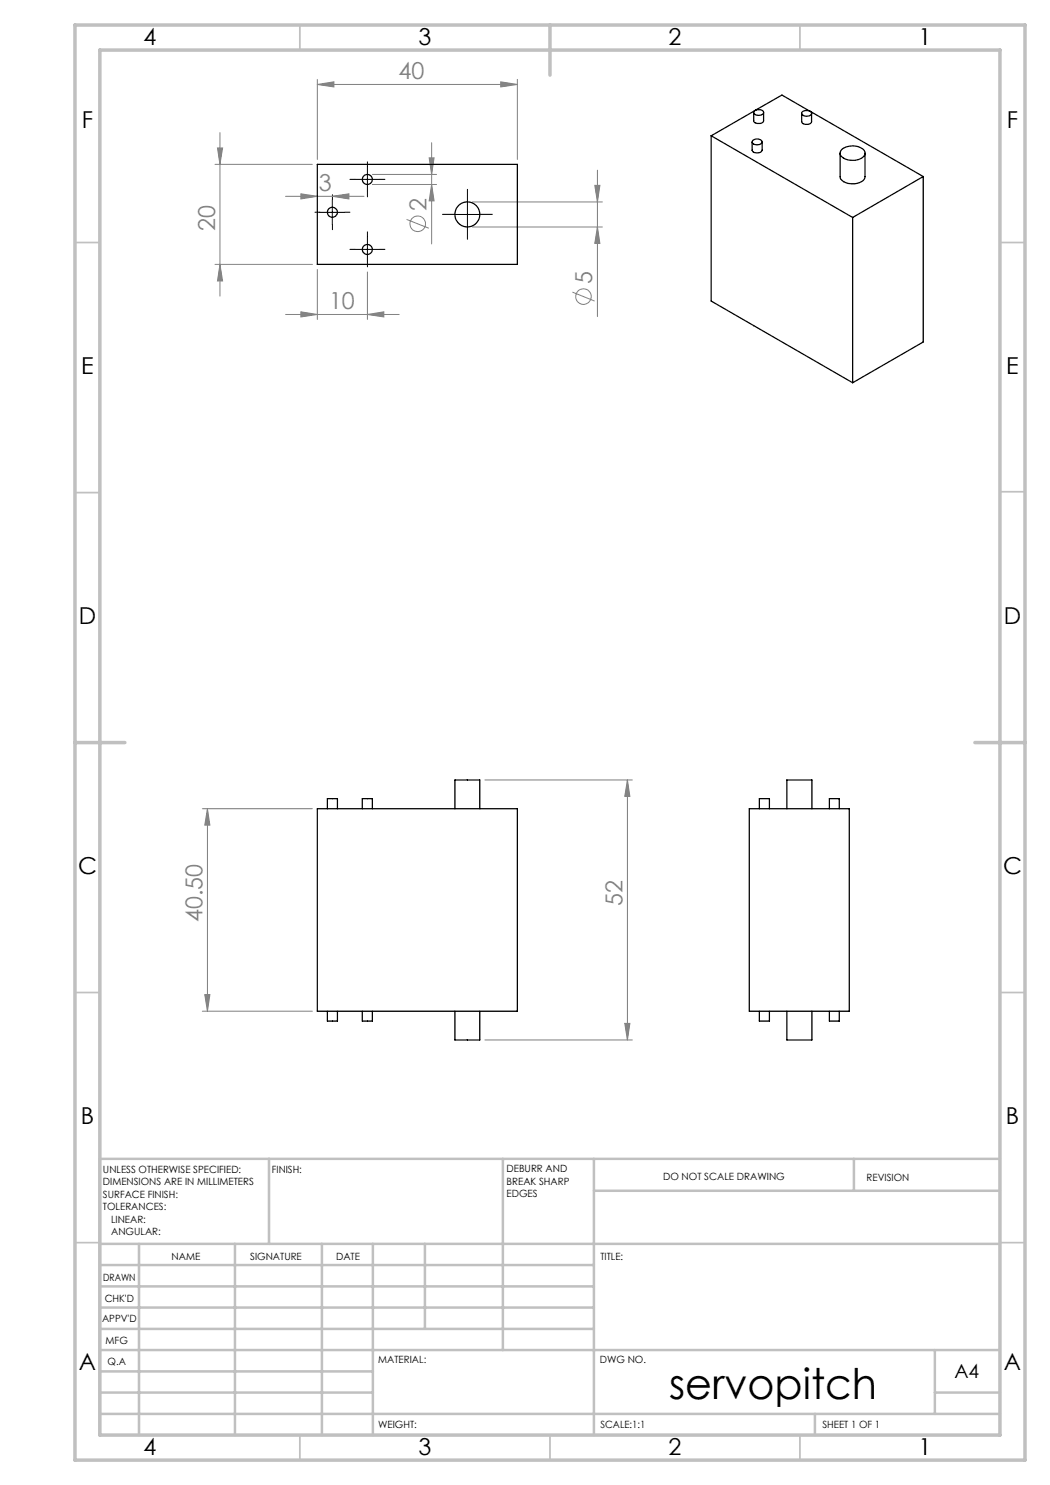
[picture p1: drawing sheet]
<svg xmlns="http://www.w3.org/2000/svg" width="210mm" height="297mm" viewBox="0 0 210 297" stroke-linecap="round" stroke-linejoin="round" font-family="sans-serif">
<g fill="none" stroke="#808080" stroke-width=".2">
<path d="M63.5 16.9l3.3-.5v1zM63.5 15.9v16M63.5 16.9h40M100.2 16.4l3.3 .5-3.3 .5zM103.5 15.9v16M43 32.9h19.5M43.5 29.6h1l-.5 3.3zM44 26.5v32.7M57.1 39.3h15.7M60.2 38.8l3.3 .5-3.3 .5zM66.5 39.3l3.3-.5v1zM74.5 34.9h12.8"/>
<path d="M74.5 36.9h12.8M85.8 31.6h1l-.5 3.3zM86.3 36.9l.5 3.3h-1zM86.3 28.5v20.3M119 37.1h1l-.5 3.3zM119.5 34v29.3M43 52.9h19.5M44 52.9l.5 3.3h-1zM63.5 53.9v10M73.5 54.4v9.5M81.3 43.9l4.5 1.7M94.5 40.4h26"/>
<path d="M94.5 45.4h26M114.5 58.4l4.4 1.8M119.5 45.4l.5 3.3h-1zM57.1 62.9h22.7M60.2 62.4l3.3 .5-3.3 .5zM73.5 62.9l3.3-.5v1zM97 156h29.5M125.5 156l.5 3.3h-1zM125.5 156v52M40.5 161.7h22M41.5 161.7l.5 3.3h-1zM41.5 161.7v40.5"/>
<path d="M41 198.9h1l-.5 3.3zM40.5 202.2h22M97 208h29.5M125 204.7h1l-.5 3.3z"/>
<circle cx="83.5" cy="44.8" r="1.56"/>
<circle cx="116.7" cy="59.3" r="1.55"/>
</g>
<g fill="none" stroke="#000" stroke-width=".2" stroke-dasharray="15.2 1.3 1.3 1.3">
<path d="M66.5 39.9v-1M71 35.9h-1M73.5 33.4v-1M73.5 38.4v1M76 35.9h1M64 42.4h-1M66.5 44.9v1M69 42.4h1M71 49.9h-1M73.5 47.4v-1M73.5 52.4v1M76 49.9h1"/>
<path d="M91 42.9h-2.5M93.5 40.4v-2.5M93.5 45.4v2.5M96 42.9h2.5"/>
</g>
<path d="M66.5 40v5M71 35.9h5M73.5 33.4v5M64 42.5h5M71 49.9h5M73.5 47.4v5M91 42.9h5M93.5 40.4v5" fill="none" stroke="#000" stroke-width=".2"/>
<g fill="none" stroke="#c0c0c0" stroke-width=".35">
<path d="M60 5v5M160 5v5M15 48.5h5M200 48.5h5M15 98.5h5M200 98.4h5M15 198.5h5M200 198.5h5M15 248.5h5M200 248.5h5M60 287v5M110 287v5"/>
<path d="M160 287v5"/>
</g>
<g fill="none" stroke="#c0c0c0" stroke-width=".5">
<path d="M53.8 231.8v17M100.6 231.8v38.2M118.8 231.8v55.2M118.8 238.2h81.2M170.8 231.8v6.4M200 231.8h-180v55.2M20 248.8h180M20 257.3h98.8M20 253h98.8M27.8 248.8v38.2M47 248.8v38.2M64.4 248.8v38.2"/>
<path d="M74.6 248.8v38.2M85 248.8v17M20 265.8h98.8M20 261.5h98.8M20 278.5h54.6M20 274.3h54.6M20 270h180M187 278.5h13M187 270v12.8M20 282.8h180M163 282.8v4.2"/>
</g>
<path d="M15 5h190v287h-190zM20 10h180v277h-180zM110 5v10M15 148.5h10M195 148.5h10" fill="none" stroke="#c0c0c0" stroke-width=".7"/>
<g fill="#808080">
<path d="M100.2 16.4l3.3 .5-3.3 .5zM63.5 16.9l3.3-.5v1z"/>
<path d="M60.2 38.8l3.3 .5-3.3 .5zM66.5 39.3l3.3-.5v1zM60.2 62.4l3.3 .5-3.3 .5zM73.5 62.9l3.3-.5v1z"/>
<path d="M41.5 161.7l.5 3.3h-1zM41 198.9h1l-.5 3.3zM125.5 156l.5 3.3h-1zM125 204.7h1l-.5 3.3zM43.5 29.6h1l-.5 3.3zM44 52.9l.5 3.3h-1zM119 37.1h1l-.5 3.3zM119.5 45.4l.5 3.3h-1zM85.8 31.6h1l-.5 3.3zM86.3 36.9l.5 3.3h-1z"/>
</g>
<g fill="none" stroke="#000" stroke-width=".25">
<path d="M63.5 32.9h40v20h-40zM142.2 27.2v33l28.3 16.3M142.2 27.2l28.3 16.3M142.2 27.2l14.2-8.2 28.2 16.3M150.4 28.4v1.6a1.17 1.17 0 0 0 2 0v-1.6M150.6 28.1a1.26 1.26 0 0 1 1.8 .2 1.08 1.08 0 0 1-1 .7 1.08 1.08 0 0 1-1-.7zM150.7 22.5v1.6a1.14 1.14 0 0 0 2 0v-1.6M150.8 22.3a1.32 1.32 0 0 1 1.9 .1 1.06 1.06 0 0 1-1.7 .5l-.2-.2zM160.3 22.7v1.6a1.14 1.14 0 0 0 2 0v-1.6M160.4 22.5a1.32 1.32 0 0 1 1.9 .1 1.08 1.08 0 0 1-1 .6 1.08 1.08 0 0 1-1-.6zM168 30.6v4.7a1.97 1.97 0 0 0 2.3 1.5 2.28 2.28 0 0 0 2.7-1.5v-4.7M168.3 30a3.4 3.4 0 0 1 4.6 .2 1.32 1.32 0 0 1-1.2 1.7 3.2 3.2 0 0 1-3.6-.9v-.6z"/>
<path d="M184.6 35.3l-14.1 8.2M184.6 35.3v33.1l-14.1 8.1M170.5 43.5v33M150.7 65.1v.1M63.5 161.7h40v40.5h-40zM65.5 161.7v-2h2v2M72.5 161.7v-2h2v2M91 161.7v-5.7h5v5.7M149.9 161.7h20v40.5h-20zM151.9 161.7v-2h2v2M157.4 161.7v-5.7h5v5.7M165.9 161.7v-2h2v2"/>
<path d="M65.5 202.2v2h2v-2M72.5 202.2v2h2v-2M91 202.2v5.8h5v-5.8M151.9 202.2v2h2v-2M157.4 202.2v5.8h5v-5.8M165.9 202.2v2h2v-2"/>
<circle cx="73.5" cy="35.9" r="1"/>
<circle cx="66.5" cy="42.5" r="1"/>
<circle cx="73.5" cy="49.9" r="1"/>
<circle cx="93.5" cy="42.9" r="2.51"/>
</g>
<text font-size="8.5" x="133.8" y="279.7">servopitch</text>
<g font-size="4.7">
<text x="28.7" y="9">4</text>
<text x="83.7" y="9">3</text>
<text x="133.7" y="9">2</text>
<text x="183.7" y="9">1</text>
<text x="16.4" y="25.5">F</text>
<text x="201.4" y="25.5">F</text>
<text x="16.2" y="74.7">E</text>
<text x="201.2" y="74.7">E</text>
<text x="15.8" y="124.7">D</text>
<text x="200.8" y="124.7">D</text>
<text x="15.6" y="174.7">C</text>
<text x="200.6" y="174.7">C</text>
<text x="16.2" y="224.7">B</text>
<text x="201.2" y="224.7">B</text>
<text x="15.8" y="274">A</text>
<text x="200.8" y="274">A</text>
<text x="28.7" y="291">4</text>
<text x="83.7" y="291">3</text>
<text x="133.7" y="291">2</text>
<text x="183.7" y="291">1</text>
</g>
<g font-size="4.7" fill="#808080">
<text x="79.7" y="15.9">40</text>
<text x="63.8" y="38.2">3</text>
<text x="43" y="46.1" transform="rotate(-90 43 46.1)">20</text>
<text x="85.3" y="42.2" transform="rotate(-90 85.3 42.2)">2</text>
<text x="118.4" y="56.7" transform="rotate(-90 118.4 56.7)">5</text>
<text x="65.8" y="61.9">10</text>
<text x="40.5" y="184.4" transform="rotate(-90 40.5 184.4)">40.50</text>
<text x="124.5" y="181.2" transform="rotate(-90 124.5 181.2)">52</text>
</g>
<text font-size="3.9" x="190.9" y="275.5">A4</text>
<g font-size="2">
<text x="20.6" y="234.6">UNLESS OTHERWISE SPECIFIED:</text>
<text x="20.6" y="237.1">DIMENSIONS ARE IN MILLIMETERS</text>
<text x="20.6" y="239.6">SURFACE FINISH:</text>
<text x="54.4" y="234.6">FINISH:</text>
<text x="101.3" y="234.5">DEBURR AND</text>
<text x="101.3" y="237">BREAK SHARP</text>
<text x="101.3" y="239.5">EDGES</text>
<text x="132.6" y="236">DO NOT SCALE DRAWING</text>
<text x="173.3" y="236.2">REVISION</text>
<text x="20.6" y="242.1">TOLERANCES:</text>
<text x="22.2" y="244.6">LINEAR:</text>
<text x="22.2" y="247.1">ANGULAR:</text>
<text x="34.3" y="252">NAME</text>
<text x="50" y="251.9">SIGNATURE</text>
<text x="67.2" y="251.9">DATE</text>
<text x="120.1" y="251.9">TITLE:</text>
<text x="20.6" y="256.1">DRAWN</text>
<text x="20.9" y="260.3">CHK'D</text>
<text x="20.4" y="264.4">APPV'D</text>
<text x="21.1" y="268.8">MFG</text>
<text x="21.5" y="273">Q.A</text>
<text x="75.6" y="272.5">MATERIAL:</text>
<text x="120" y="272.5">DWG NO.</text>
<text x="75.6" y="285.5">WEIGHT:</text>
<text x="120.1" y="285.6">SCALE:1:1</text>
<text x="164.5" y="285.6">SHEET 1 OF 1</text>
</g>
</svg>
